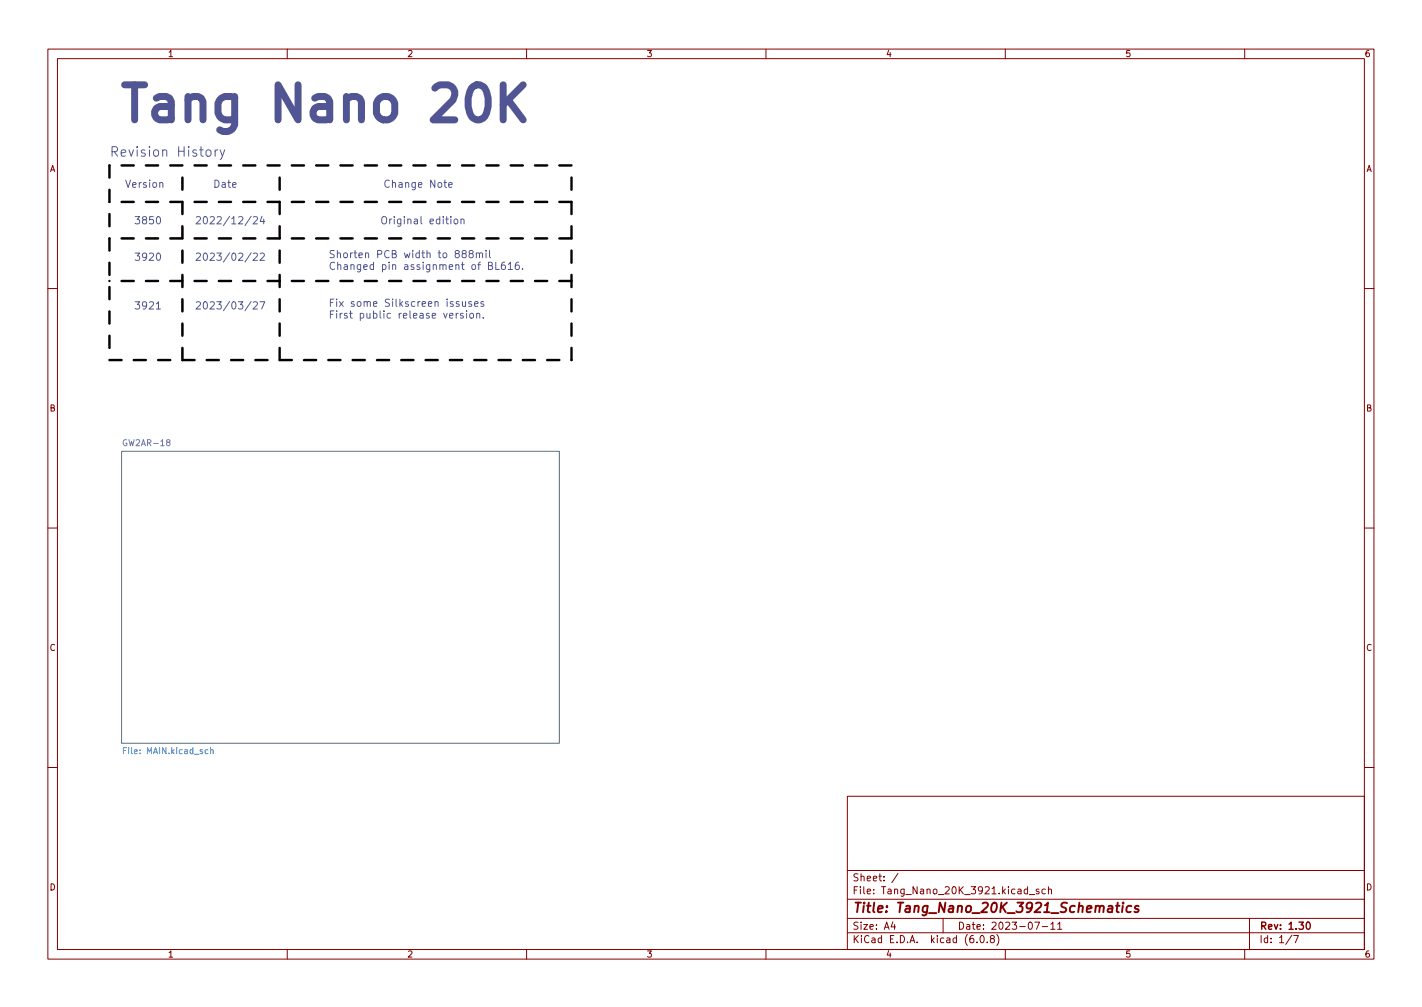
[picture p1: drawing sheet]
<svg xmlns="http://www.w3.org/2000/svg" width="297mm" height="210mm" viewBox="0 0 297 210" stroke-linecap="round" stroke-linejoin="round" font-family="sans-serif">
<g fill="none" stroke="#840000" stroke-width=".21">
<path d="M10 10.2h277v190.1h-277zM12 12.2h273v186.1h-273zM60 10.2v2M110 10.2v2M160 10.2v2M210 10.2v2M260 10.2v2M10 60.2h2M285 60.2h2M10 110.2h2M285 110.2h2M10 160.2h2"/>
<path d="M177 166.3h108v32h-108zM285 160.2h2M60 198.3v2M110 198.3v2M160 198.3v2M177 194.8h108M177 191.8h108M177 187.8h108M177 181.8h108M186.5 192.5l-.4 1h1M186.9 193v1M187.6 182.4l-1.3 1.9"/>
<path d="M197 191.8v3M204.1 196.7v.1M204.9 195.4l.2-.1a.8 .8 0 0 1 .5 .8 .8 .8 0 0 1-.5 .7 1 1 0 0 1-.2-1.4zM206.2 196.7v.1M207.1 196l-.2-.3v-.2l.2-.2 .5 .1 .1 .2-.1 .2-.6 .2-.1 .3v.4l.2 .1h.5l.1-.3-.1-.4-.2-.1M208.2 195.1a1.72 1.72 0 0 1 0 2.3M210 198.3v2M214.6 185.7l-.4-.1-.3 .3 .2 .7h.5M214.6 185.1v1.5M215 186.8h1.1M216.1 192.5h1l-.6 1.5M217 185.7l-.4-.1-.2 .2 .1 .3 .5 .1v.4h-.6"/>
<path d="M217.7 193.5h1.2M218.4 185.7l-.5-.1-.3 .3 .2 .7h.6M219 185.8l.2-.2 .4 .1v.9M219 185.1v1.5M219.5 193l.4-.5v1.5M219.5 194h.9M220.9 193l.5-.5v1.5M220.9 194h.9M260 198.3v2M261 191.8v6.5M269.9 195.3l-1.3 1.9M270.2 195.3h1l-.6 1.5"/>
</g>
<path d="M273.1 192.6l.1-.1a.8 .8 0 0 1 .5 .8 .8 .8 0 0 1-.5 .7 .99 .99 0 0 1-.1-1.4z" fill="none" stroke="#840000" stroke-width=".3"/>
<path d="M233.1 189.1h.8M233.5 188.5l-.2 1.7v.2l.4 .1M234.5 189.1l-.1 1.4M234.6 188.5v.2M236.3 189.2a.66 .66 0 0 0-1 .3v.6l.1 .3h.8M237.9 189.2a.49 .49 0 0 0-.8 .3v.2l.7 .2v.2l-.3 .4-.5-.1" fill="none" stroke="#840000" stroke-width=".4"/>
<path d="M25.4 94.2h91.4v61h-91.4z" fill="#fff" stroke="#fff" stroke-width=".21"/>
<path d="M25.4 94.2h91.4v61h-91.4z" fill="none" stroke="#586e75" stroke-width=".21"/>
<path d="M25.8 156.7h.4M26.4 156.1h-.6v1.3M43.4 156.6l-.3-.1-.3 .3 .2 .5h.4M44 156.6h.5v.8M44 156.1v1.3" fill="none" stroke="#268bd2" stroke-width=".21"/>
<g fill="none" stroke="#515593" stroke-width=".21">
<path d="M33.4 38.3l.2-.2 .3 .1 .1 .9M43.1 31.5a.54 .54 0 0 1 .6-.2 .54 .54 0 0 1 .4 .4v.5a.54 .54 0 0 1-.5 .4 .54 .54 0 0 1-.6-.4zM44.9 31.3v1.3M45.5 31.3l-.4 .1-.2 .3M46 31.3l.5 1.3M46.9 31.3l-.6 1.8-.3 .2M92.7 38.1h.6M92.9 37.6v1.3l.4 .2M93.7 38.6l.8-.1-.1-.3-.5-.1-.2 .2 .1 .8h.6M32.8 53l.2-.2a.81 .81 0 0 1 .6 .8 .81 .81 0 0 1-.6 .8l-.2-.2-.1-.4zM32.8 45.4l.2-.2a.81 .81 0 0 1 .6 .8 .81 .81 0 0 1-.6 .7l-.2-.1-.1-.4zM52.5 52.8l-1.3 1.9"/>
<path d="M52.5 45.1l-1.3 2M52.9 53l.6-.2 .3 .5-1 1.1h1M52.9 45.4l.6-.2 .3 .5-1 1h1M54.4 53l.5-.2 .3 .5-.9 1.1h.9M54.7 45.1l-.3 1.1h.9M55.1 45.7v1M94.2 45.2v.2M94.2 45.7v1M94.9 45.9l.2-.2 .5 .2v.6l-.1 .2h-.4l-.2-.1zM96.3 45.9l.2-.2 .4 .1v.9M96.3 45.7v1M96.8 52.9l-.3-.2 .1-.3 .2-.1 .4 .1 .2 .2-.1 .2-.6 .2-.2 .2 .1 .5 .2 .1 .4-.1 .2-.2-.1-.4-.2-.2"/>
<path d="M98.3 52.9l-.3-.2v-.3l.3-.1 .4 .1 .1 .2v.2l-.7 .2-.1 .2v.5l.3 .1 .4-.1 .1-.2v-.4l-.2-.2M99.5 52.9l.2-.1 .4 .1 .1 .9M99.5 52.8v1M100.2 53l.2-.2 .3 .1 .1 .9M101.5 52.3v.1M101.5 52.8v1M102 55.5l.7-.1 .1-.2v-.3l-.8-.2v1.6h.6l.2-.2 .1-.3-.4-.3M102.3 52.3v1.3l.2 .2M103.6 54.7v1.6h.7M105.4 54.7l-.4 .1a1.03 1.03 0 0 0 0 1.5l.5-.2 .1-.5-.3-.3-.4 .1-.2 .2M106.2 55.2l.4-.5v1.6M106.2 56.3h.8"/>
<path d="M108.4 54.7l-.5 .1a1.03 1.03 0 0 0 0 1.5l.5-.2 .1-.5-.3-.3-.4 .1-.2 .2M109.2 56.1v.2M32.7 63.4l.4-.4v1.5M32.7 64.5h.8M52.5 62.9l-1.3 2M52.9 63.1l.6-.1 .3 .4-1 1.1h1M54.3 63h1l-.7 1.5M95.3 65.4v1M95.7 65.4l-.4 .3M95.9 63h-.4l-.2 .2 .1 .2 .5 .1v.4h-.6M96.6 63l.1 .9 .3 .1 .2-.2M96.7 65.5l-.3-.1-.2 .2v.3l.5 .1v.4h-.5"/>
<path d="M97.2 63v1M97.5 64.9v.2M97.5 65.4v1M98.2 65.6l.2-.2 .4 .2 .1 .5-.1 .3h-.4l-.2-.1zM98.5 63h-.4l-.2 .2 .1 .2 .5 .1v.4h-.6M99.1 63.5l.8-.2-.1-.3h-.4l-.3 .2 .1 .7h.6M99.6 65.6l.2-.2 .4 .1v.9M99.6 65.4v1M101 66.3v.1M101 63h-.3l-.3 .2 .1 .2 .5 .1v.4h-.6"/>
</g>
<path d="M105.1 17.7v7.3M109.3 17.7l-4.2 4.2M106.2 20.8l3.1 4.2" fill="none" stroke="#515593" stroke-width="1.5"/>
<path d="M22.9 34.5v40.7M119.4 34.5h-96.5M119.4 49.8h-96.5M119.4 42.2h-96.5M119.4 58.7h-96.5M22.9 75.2h96.5M38.1 75.2v-40.7M58.4 75.2v-40.7M119.4 75.2v-40.7" fill="none" stroke="#000" stroke-width=".51" stroke-dasharray="2.5 2.5"/>
<text font-size="10.2" fill="#515593" x="24.4" y="25.4">Tang Nano 20K</text>
<text font-size="2.8" fill="#515593" x="22.9" y="32.7">Revision History</text>
<text font-size="2.8" fill="#840000" x="178" y="190.6">Title: Tang_Nano_20K_3921_Schematics</text>
<g font-size="2.1" fill="#515593">
<text x="26" y="39.2">Version</text>
<text x="44.4" y="39.2">Date</text>
<text x="80" y="39.2">Change Note</text>
<text x="27.9" y="46.8">3850</text>
<text x="40.6" y="46.8">2022/12/24</text>
<text x="79.4" y="46.8">Original edition</text>
<text x="68.6" y="53.9">Shorten PCB width to 888mil</text>
<text x="27.9" y="54.4">3920</text>
<text x="40.6" y="54.4">2023/02/22</text>
<text x="68.6" y="56.3">Changed pin assignment of BL616.</text>
<text x="27.9" y="64.6">3921</text>
<text x="40.6" y="64.6">2023/03/27</text>
<text x="68.6" y="64.1">Fix some Silkscreen issuses</text>
<text x="68.6" y="66.5">First public release version.</text>
</g>
<g font-size="2.1" fill="#840000">
<text x="178" y="184">Sheet: /</text>
<text x="178" y="186.7">File: Tang_Nano_20K_3921.kicad_sch</text>
<text x="178" y="196.9">KiCad E.D.A. kicad (6.0.8)</text>
<text x="178" y="194.1">Size: A4</text>
<text x="200" y="194.1">Date: 2023-07-11</text>
<text x="263" y="194.1">Rev: 1.30</text>
<text x="263" y="196.9">Id: 1/7</text>
</g>
<g font-size="1.8" fill="#840000">
<text x="35" y="11.9">1</text>
<text x="85" y="11.9">2</text>
<text x="135" y="11.9">3</text>
<text x="185" y="11.9">4</text>
<text x="235" y="11.9">5</text>
<text x="285" y="11.9">6</text>
<text x="10.3" y="35.9">A</text>
<text x="285.3" y="35.9">A</text>
<text x="10.3" y="85.9">B</text>
<text x="285.3" y="85.9">B</text>
<text x="10.3" y="135.9">C</text>
<text x="285.3" y="135.9">C</text>
<text x="10.3" y="185.9">D</text>
<text x="285.3" y="185.9">D</text>
<text x="35" y="199.9">1</text>
<text x="85" y="199.9">2</text>
<text x="135" y="199.9">3</text>
<text x="185" y="199.9">4</text>
<text x="235" y="199.9">5</text>
<text x="285" y="199.9">6</text>
</g>
<text font-size="1.8" fill="#6c71c4" x="26.1" y="93.1">GW2AR-18</text>
<text font-size="1.8" fill="#268bd2" x="26.3" y="157.4">File: MAIN.kicad_sch</text>
</svg>
